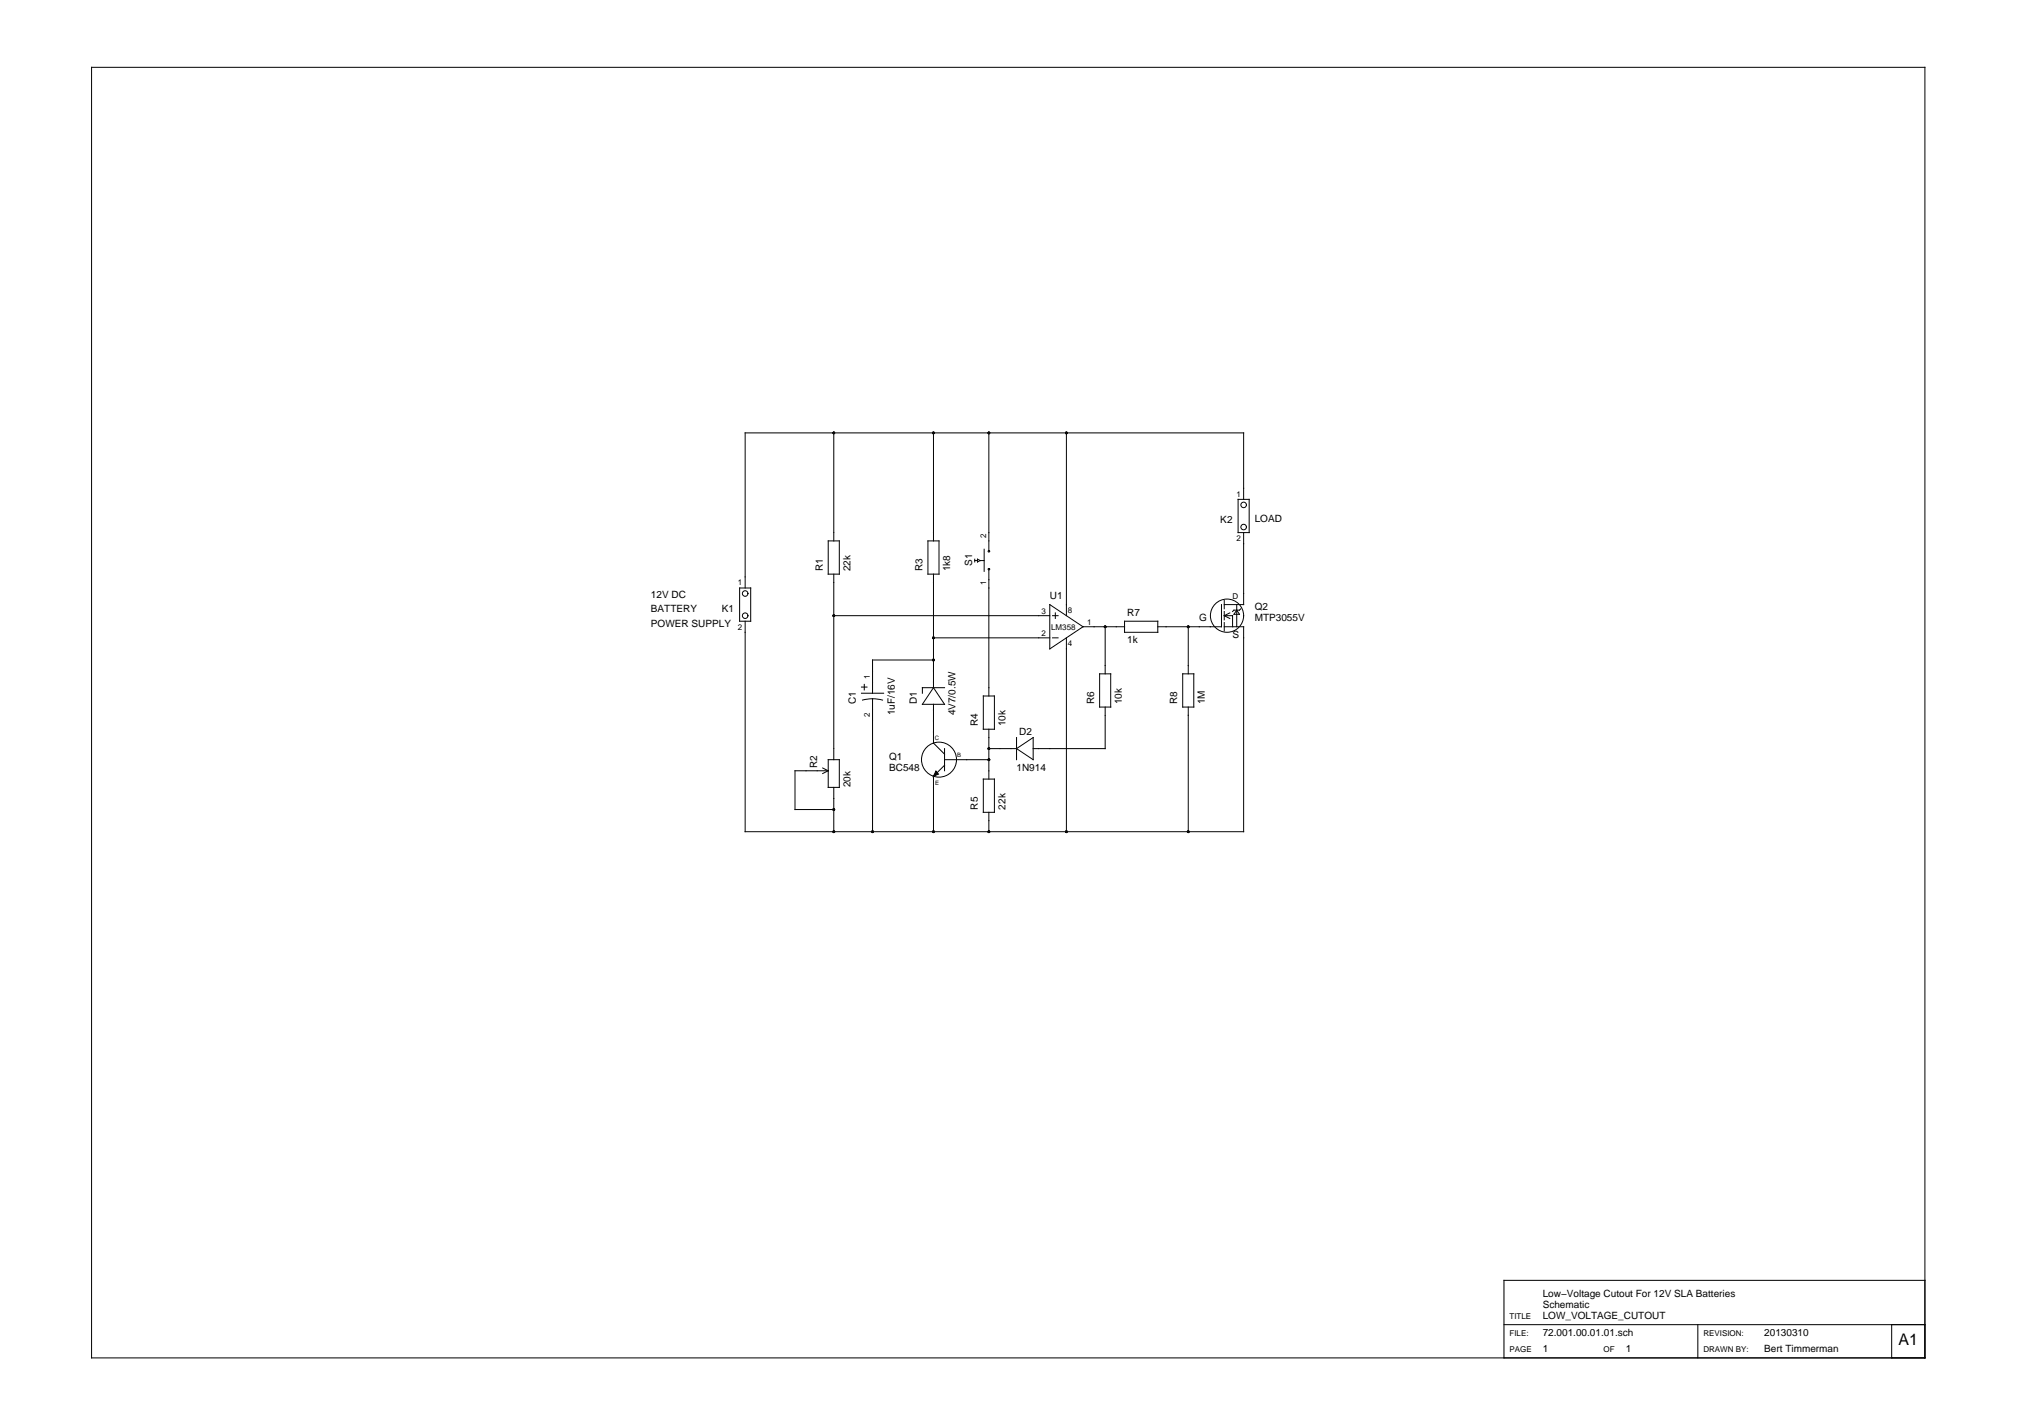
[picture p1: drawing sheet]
<svg xmlns="http://www.w3.org/2000/svg" width="420mm" height="297mm" viewBox="0 0 420 297" stroke-linecap="round" stroke-linejoin="round" font-family="sans-serif">
<g fill="none" stroke="#000" stroke-width=".21">
<path d="M19.1 14h381.9v268.9h-381.9zM173.7 90.2v22.5M194.4 90.2v22.5M206 90.2v24.5M222.1 90.2v38M172.5 112.7h2.3v6.9h-2.3zM173.7 119.6v38.6M193.3 112.7h2.3v6.9h-2.3zM194.4 119.6v23.6M203 116.5v.6M203 116.8h.6M203.6 116.5l.6 .3-.6 .3z"/>
<path d="M204.2 116.8h.8M205 114.4v4.6M206 118.7v26.3M257.9 104h2.3v6.9h-2.3zM259.1 104v-13.8h-103.9v32.3M259.1 110.9v15h-4.1M154.1 122.5h2.3v6.9h-2.3zM155.2 129.4v43.8h103.9v-42.6h-4.1M173.7 128.2h45M194.4 137.5h-12.6v6.9M194.4 132.9h24.3M218.7 125.9l6.9 4.7-6.9 4.6z"/>
<path d="M219.3 128.2h1.1M219.3 132.9h1.1M219.8 127.7v1.1M222.1 132.9v40.3M225.6 130.6h8.7M230.2 130.6v9.8M234.3 129.4h6.9v2.3h-6.9zM247.5 130.6v9.8M254.4 125.9v4.7h-13.2M255 128.2h1.8v2.4M255 128.2l1.2 .6M255 125.1v1.7"/>
<path d="M255 127.4v1.7M255 129.7v1.7M256.2 127.7l-1.2 .5M257.6 125.9v4.7M257.6 127.1l.6 .9h-1.2zM258.5 126.8l-.3 .3h-1.2l-.2 .3M171.4 160l1.1 .6M172.5 158.2h2.3v5.8h-2.3zM179.5 144.4h4.6M179.5 143.1h1.1M179.7 145.8a8.1 8.1 0 0 1 4.1 0M180 142.6v1.1"/>
<path d="M181.8 145.6v27.6M194.4 143.2l2.4 3.5h-4.7zM194.4 146.7v8.1l2.4 2.3M196.8 158.2h9.2M196.8 143.2h-4.7v1.2M196.8 159.4l-2.4 2.3v11.5M196.8 155.9v4.7M204.8 145h2.3v6.9h-2.3zM206 155.9h5.8M206 151.9v10.4M211.8 155.9l3.4-2.3v4.6zM211.8 153.6v4.6"/>
<path d="M229.1 140.4h2.3v6.9h-2.3zM230.2 147.3v8.6h-15M246.4 140.4h2.3v6.9h-2.3zM247.5 147.3v25.9M172.5 160.6h-6.9v8h8.1M172.5 160.6l-1.1 .5M173.7 164v9.2M195 160.6l.5 .6-1.1 .5zM204.8 162.3h2.3v6.9h-2.3zM206 169.2v4M313.3 275.9h87.7M353.7 275.9v7"/>
<path d="M394.1 275.9v7M401 266.7h-87.7v16.2"/>
<circle cx="206" cy="114.8" r=".16"/>
<circle cx="206" cy="118.6" r=".16"/>
<circle cx="259.1" cy="109.8" r=".58"/>
<circle cx="259.1" cy="105.2" r=".58"/>
<circle cx="155.2" cy="123.6" r=".58"/>
<circle cx="155.2" cy="128.2" r=".58"/>
<circle cx="255.6" cy="128.2" r="3.5"/>
<circle cx="195.6" cy="158.2" r="3.6"/>
</g>
<g fill="#000">
<path d="M195 160.6l.5 .6-1.1 .5z"/>
<circle cx="173.7" cy="90.2" r=".29"/>
<circle cx="194.4" cy="90.2" r=".29"/>
<circle cx="206" cy="90.2" r=".29"/>
<circle cx="222.1" cy="90.2" r=".29"/>
<circle cx="173.7" cy="128.2" r=".29"/>
<circle cx="194.4" cy="132.9" r=".29"/>
<circle cx="194.4" cy="137.5" r=".29"/>
<circle cx="230.2" cy="130.6" r=".29"/>
<circle cx="247.5" cy="130.6" r=".29"/>
<circle cx="206" cy="155.9" r=".29"/>
<circle cx="206" cy="158.2" r=".29"/>
<circle cx="173.7" cy="168.6" r=".29"/>
<circle cx="173.7" cy="173.2" r=".29"/>
<circle cx="181.8" cy="173.2" r=".29"/>
<circle cx="194.4" cy="173.2" r=".29"/>
<circle cx="206" cy="173.2" r=".29"/>
<circle cx="222.1" cy="173.2" r=".29"/>
<circle cx="247.5" cy="173.2" r=".29"/>
</g>
<text font-size="3.3" x="395.5" y="280.3">A1</text>
<g font-size="2.1">
<text x="254.2" y="109">K2</text>
<text x="261.4" y="108.6">LOAD</text>
<text x="171.4" y="119" transform="rotate(-90 171.4 119)">R1</text>
<text x="177.1" y="119" transform="rotate(-90 177.1 119)">22k</text>
<text x="192.1" y="119" transform="rotate(-90 192.1 119)">R3</text>
<text x="197.9" y="119" transform="rotate(-90 197.9 119)">1k8</text>
<text x="202.5" y="117.9" transform="rotate(-90 202.5 117.9)">S1</text>
<text x="135.6" y="124.6">12V DC</text>
<text x="218.7" y="124.8">U1</text>
<text x="135.6" y="127.6">BATTERY</text>
<text x="135.6" y="130.6">POWER SUPPLY</text>
<text x="150.4" y="127.5">K1</text>
<text x="234.8" y="128.2">R7</text>
<text x="249.8" y="129.4">G</text>
<text x="261.4" y="127.1">Q2</text>
<text x="261.4" y="129.4">MTP3055V</text>
<text x="234.8" y="134">1k</text>
<text x="256.8" y="132.9">S</text>
<text x="178.3" y="146.7" transform="rotate(-90 178.3 146.7)">C1</text>
<text x="186.4" y="149" transform="rotate(-90 186.4 149)">1uF/16V</text>
<text x="191" y="146.7" transform="rotate(-90 191 146.7)">D1</text>
<text x="199.1" y="149" transform="rotate(-90 199.1 149)">4V7/0.5W</text>
<text x="227.9" y="146.7" transform="rotate(-90 227.9 146.7)">R6</text>
<text x="233.7" y="146.7" transform="rotate(-90 233.7 146.7)">10k</text>
<text x="245.2" y="146.7" transform="rotate(-90 245.2 146.7)">R8</text>
<text x="251" y="146.7" transform="rotate(-90 251 146.7)">1M</text>
<text x="203.7" y="151.3" transform="rotate(-90 203.7 151.3)">R4</text>
<text x="209.4" y="151.3" transform="rotate(-90 209.4 151.3)">10k</text>
<text x="212.3" y="153.1">D2</text>
<text x="170.2" y="160" transform="rotate(-90 170.2 160)">R2</text>
<text x="185.2" y="158.2">Q1</text>
<text x="185.2" y="160.6">BC548</text>
<text x="211.8" y="160.6">1N914</text>
<text x="177.1" y="164" transform="rotate(-90 177.1 164)">20k</text>
<text x="203.7" y="168.6" transform="rotate(-90 203.7 168.6)">R5</text>
<text x="209.4" y="168.6" transform="rotate(-90 209.4 168.6)">22k</text>
<text x="321.4" y="274.8">LOW_VOLTAGE_CUTOUT</text>
<text x="321.4" y="272.5">Schematic</text>
<text x="321.4" y="270.2">Low−Voltage Cutout For 12V SLA Batteries</text>
<text x="321.4" y="281.7">1</text>
<text x="321.4" y="278.2">72.001.00.01.01.sch</text>
<text x="338.7" y="281.7">1</text>
<text x="367.5" y="281.7">Bert Timmerman</text>
<text x="367.5" y="278.2">20130310</text>
</g>
<g font-size="1.7">
<text x="257.6" y="103.5">1</text>
<text x="205.4" y="112.1" transform="rotate(-90 205.4 112.1)">2</text>
<text x="257.6" y="112.7">2</text>
<text x="153.7" y="121.9">1</text>
<text x="205.4" y="121.9" transform="rotate(-90 205.4 121.9)">1</text>
<text x="256.8" y="124.8">D</text>
<text x="153.7" y="131.2">2</text>
<text x="216.9" y="128">3</text>
<text x="219" y="131.1">LM358</text>
<text x="222.4" y="127.7">8</text>
<text x="226.5" y="130.3">1</text>
<text x="216.9" y="132.6">2</text>
<text x="222.4" y="134.6">4</text>
<text x="181.2" y="141.5" transform="rotate(-90 181.2 141.5)">1</text>
<text x="181.2" y="149.4" transform="rotate(-90 181.2 149.4)">2</text>
<text x="314.4" y="274.8">TITLE</text>
<text x="314.4" y="278.2">FILE:</text>
<text x="314.4" y="281.7">PAGE</text>
<text x="334.1" y="281.7">OF</text>
<text x="354.8" y="278.2">REVISION:</text>
<text x="354.8" y="281.7">DRAWN BY:</text>
</g>
<g font-size="1.2">
<text x="194.7" y="154.2">C</text>
<text x="199.4" y="157.7">B</text>
<text x="194.8" y="163.4">E</text>
</g>
</svg>
